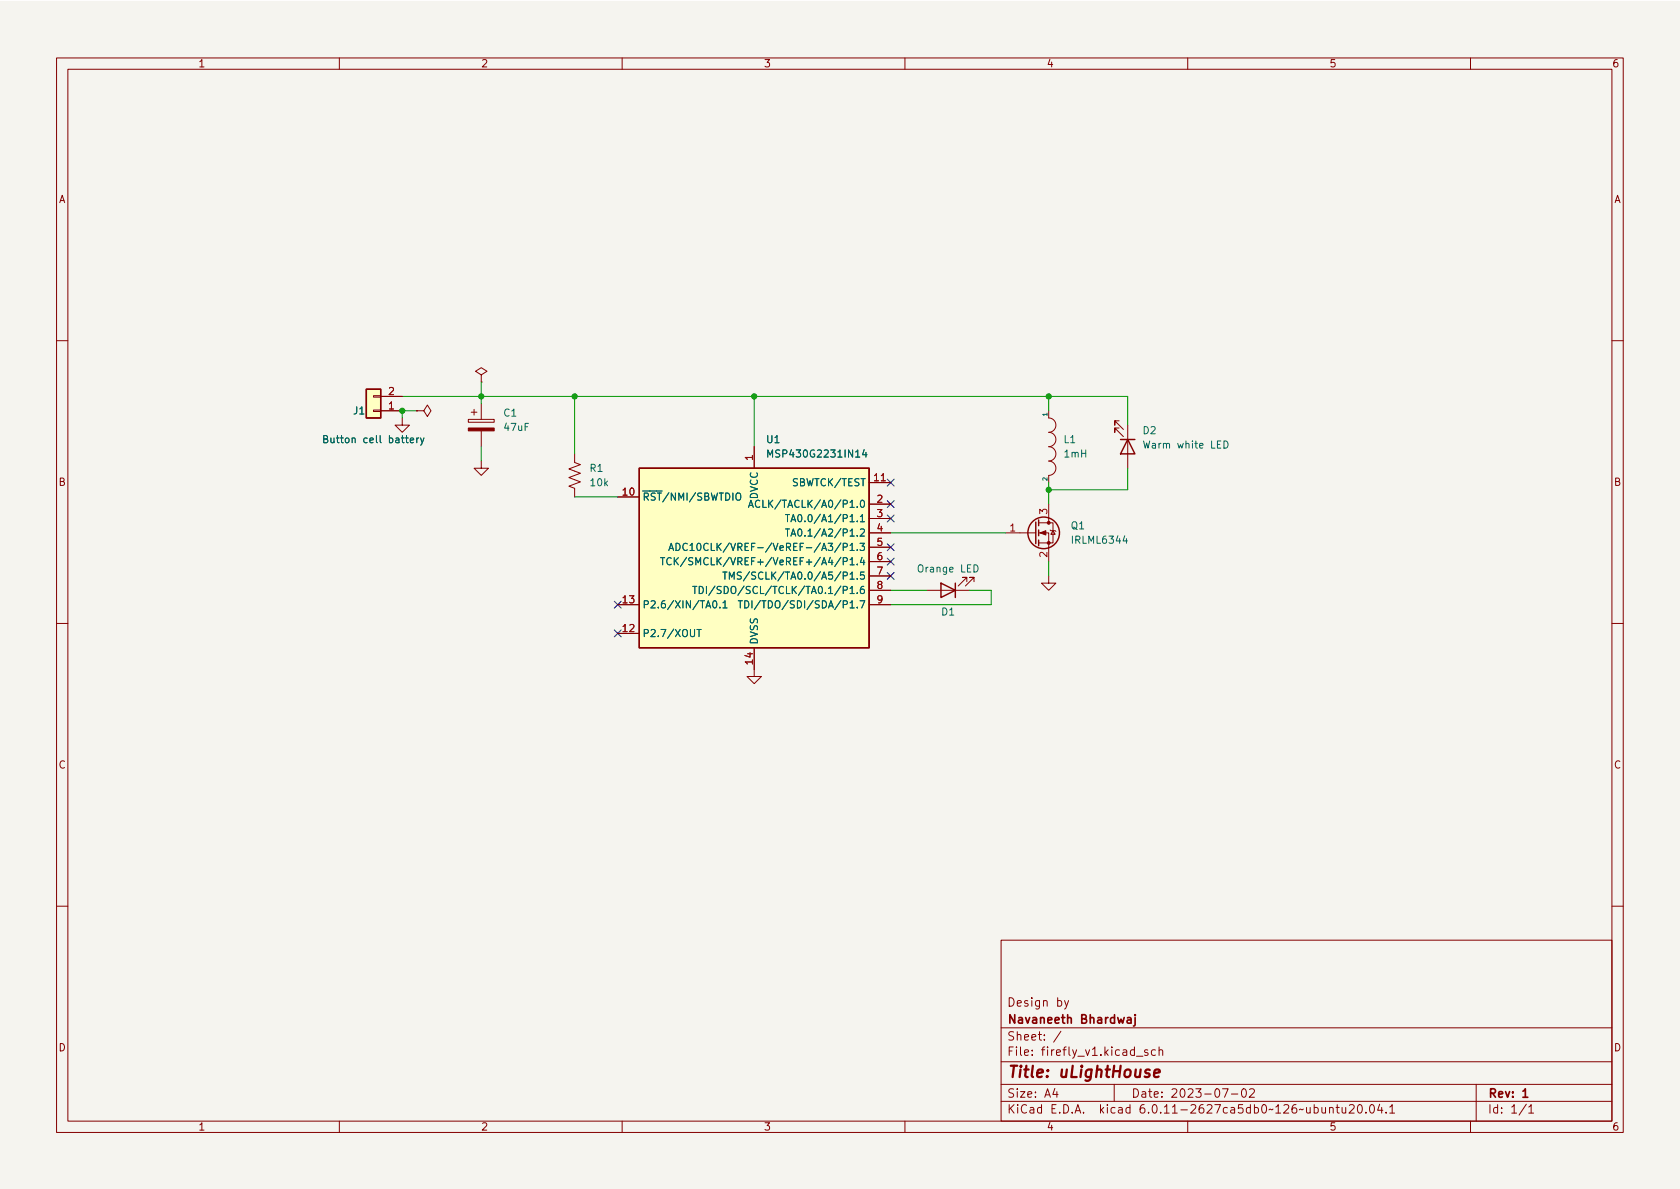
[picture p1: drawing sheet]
(kicad_sch (version 20230121) (generator eeschema)

 (paper "A4")

 (title_block
  (title "uLightHouse")
  (date "2023-07-02")
  (rev "1")
  (company "Navaneeth Bhardwaj")
  (comment 1 "Design by "))

 (lib_symbols
  (symbol "Connector_Generic:Conn_01x02" (pin_names (offset 1.016) hide) (in_bom yes) (on_board yes)
   (property "Reference" "J" (at 0 2.54 0) (effects (font (size 1.27 1.27))))
   (property "Value" "Conn_01x02" (at 0 -5.08 0) (effects (font (size 1.27 1.27))))
   (property "Footprint" "" (at 0 0 0) (effects (font (size 1.27 1.27)) hide))
   (property "Datasheet" "~" (at 0 0 0) (effects (font (size 1.27 1.27)) hide))
   (symbol "Conn_01x02_1_1"
    (rectangle (start -1.27 -2.413) (end 0 -2.667) (stroke (width 0.1524) (type default)) (fill (type none)))
    (rectangle (start -1.27 0.127) (end 0 -0.127) (stroke (width 0.1524) (type default)) (fill (type none)))
    (rectangle (start -1.27 1.27) (end 1.27 -3.81) (stroke (width 0.254) (type default)) (fill (type background)))
    (pin passive line (at -5.08 0 0) (length 3.81) (name "Pin_1" (effects (font (size 1.27 1.27)))) (number "1" (effects (font (size 1.27 1.27)))))
    (pin passive line (at -5.08 -2.54 0) (length 3.81) (name "Pin_2" (effects (font (size 1.27 1.27)))) (number "2" (effects (font (size 1.27 1.27)))))))
  (symbol "Device:C_Polarized" (pin_numbers hide) (pin_names (offset 0.254)) (in_bom yes) (on_board yes)
   (property "Reference" "C" (at 0.635 2.54 0) (effects (font (size 1.27 1.27)) (justify left)))
   (property "Value" "C_Polarized" (at 0.635 -2.54 0) (effects (font (size 1.27 1.27)) (justify left)))
   (property "Footprint" "" (at 0.9652 -3.81 0) (effects (font (size 1.27 1.27)) hide))
   (property "Datasheet" "~" (at 0 0 0) (effects (font (size 1.27 1.27)) hide))
   (symbol "C_Polarized_0_1"
    (rectangle (start -2.286 0.508) (end 2.286 1.016) (stroke (width 0) (type default)) (fill (type none)))
    (polyline (pts (xy -1.778 2.286) (xy -0.762 2.286)) (stroke (width 0) (type default)) (fill (type none)))
    (polyline (pts (xy -1.27 2.794) (xy -1.27 1.778)) (stroke (width 0) (type default)) (fill (type none)))
    (rectangle (start 2.286 -0.508) (end -2.286 -1.016) (stroke (width 0) (type default)) (fill (type outline))))
   (symbol "C_Polarized_1_1"
    (pin passive line (at 0 3.81 270) (length 2.794) (name "~" (effects (font (size 1.27 1.27)))) (number "1" (effects (font (size 1.27 1.27)))))
    (pin passive line (at 0 -3.81 90) (length 2.794) (name "~" (effects (font (size 1.27 1.27)))) (number "2" (effects (font (size 1.27 1.27)))))))
  (symbol "Device:LED" (pin_numbers hide) (pin_names (offset 1.016) hide) (in_bom yes) (on_board yes)
   (property "Reference" "D" (at 0 2.54 0) (effects (font (size 1.27 1.27))))
   (property "Value" "LED" (at 0 -2.54 0) (effects (font (size 1.27 1.27))))
   (property "Footprint" "" (at 0 0 0) (effects (font (size 1.27 1.27)) hide))
   (property "Datasheet" "~" (at 0 0 0) (effects (font (size 1.27 1.27)) hide))
   (symbol "LED_0_1"
    (polyline (pts (xy -1.27 -1.27) (xy -1.27 1.27)) (stroke (width 0.254) (type default)) (fill (type none)))
    (polyline (pts (xy -1.27 0) (xy 1.27 0)) (stroke (width 0) (type default)) (fill (type none)))
    (polyline (pts (xy 1.27 -1.27) (xy 1.27 1.27) (xy -1.27 0) (xy 1.27 -1.27)) (stroke (width 0.254) (type default)) (fill (type none)))
    (polyline (pts (xy -3.048 -0.762) (xy -4.572 -2.286) (xy -3.81 -2.286) (xy -4.572 -2.286) (xy -4.572 -1.524)) (stroke (width 0) (type default)) (fill (type none)))
    (polyline (pts (xy -1.778 -0.762) (xy -3.302 -2.286) (xy -2.54 -2.286) (xy -3.302 -2.286) (xy -3.302 -1.524)) (stroke (width 0) (type default)) (fill (type none))))
   (symbol "LED_1_1"
    (pin passive line (at -3.81 0 0) (length 2.54) (name "K" (effects (font (size 1.27 1.27)))) (number "1" (effects (font (size 1.27 1.27)))))
    (pin passive line (at 3.81 0 180) (length 2.54) (name "A" (effects (font (size 1.27 1.27)))) (number "2" (effects (font (size 1.27 1.27)))))))
  (symbol "Device:R_US" (pin_numbers hide) (pin_names (offset 0)) (in_bom yes) (on_board yes)
   (property "Reference" "R" (at 2.54 0 90) (effects (font (size 1.27 1.27))))
   (property "Value" "R_US" (at -2.54 0 90) (effects (font (size 1.27 1.27))))
   (property "Footprint" "" (at 1.016 -0.254 90) (effects (font (size 1.27 1.27)) hide))
   (property "Datasheet" "~" (at 0 0 0) (effects (font (size 1.27 1.27)) hide))
   (symbol "R_US_0_1"
    (polyline (pts (xy 0 -2.286) (xy 0 -2.54)) (stroke (width 0) (type default)) (fill (type none)))
    (polyline (pts (xy 0 2.286) (xy 0 2.54)) (stroke (width 0) (type default)) (fill (type none)))
    (polyline (pts (xy 0 -0.762) (xy 1.016 -1.143) (xy 0 -1.524) (xy -1.016 -1.905) (xy 0 -2.286)) (stroke (width 0) (type default)) (fill (type none)))
    (polyline (pts (xy 0 0.762) (xy 1.016 0.381) (xy 0 0) (xy -1.016 -0.381) (xy 0 -0.762)) (stroke (width 0) (type default)) (fill (type none)))
    (polyline (pts (xy 0 2.286) (xy 1.016 1.905) (xy 0 1.524) (xy -1.016 1.143) (xy 0 0.762)) (stroke (width 0) (type default)) (fill (type none))))
   (symbol "R_US_1_1"
    (pin passive line (at 0 3.81 270) (length 1.27) (name "~" (effects (font (size 1.27 1.27)))) (number "1" (effects (font (size 1.27 1.27)))))
    (pin passive line (at 0 -3.81 90) (length 1.27) (name "~" (effects (font (size 1.27 1.27)))) (number "2" (effects (font (size 1.27 1.27)))))))
  (symbol "MCU_Texas_MSP430:MSP430G2231IN14" (in_bom yes) (on_board yes)
   (property "Reference" "U" (at -19.05 17.78 0) (effects (font (size 1.27 1.27))))
   (property "Value" "MSP430G2231IN14" (at 12.7 -16.51 0) (effects (font (size 1.27 1.27))))
   (property "Footprint" "Package_SO:TSSOP-14_4.4x5mm_P0.65mm" (at -19.05 -16.51 0) (effects (font (size 1.27 1.27) italic) hide))
   (property "Datasheet" "http://www.ti.com/lit/ds/symlink/msp430g2231.pdf" (at 0 0 0) (effects (font (size 1.27 1.27)) hide))
   (symbol "MSP430G2231IN14_0_1"
    (rectangle (start -20.32 16.51) (end 20.32 -15.24) (stroke (width 0.254) (type default)) (fill (type background))))
   (symbol "MSP430G2231IN14_1_1"
    (pin power_in line (at 0 20.32 270) (length 3.81) (name "DVCC" (effects (font (size 1.27 1.27)))) (number "1" (effects (font (size 1.27 1.27)))))
    (pin input line (at -24.13 11.43 0) (length 3.81) (name "~{RST}/NMI/SBWTDIO" (effects (font (size 1.27 1.27)))) (number "10" (effects (font (size 1.27 1.27)))))
    (pin input line (at 24.13 13.97 180) (length 3.81) (name "SBWTCK/TEST" (effects (font (size 1.27 1.27)))) (number "11" (effects (font (size 1.27 1.27)))))
    (pin bidirectional line (at -24.13 -12.7 0) (length 3.81) (name "P2.7/XOUT" (effects (font (size 1.27 1.27)))) (number "12" (effects (font (size 1.27 1.27)))))
    (pin bidirectional line (at -24.13 -7.62 0) (length 3.81) (name "P2.6/XIN/TA0.1" (effects (font (size 1.27 1.27)))) (number "13" (effects (font (size 1.27 1.27)))))
    (pin power_in line (at 0 -19.05 90) (length 3.81) (name "DVSS" (effects (font (size 1.27 1.27)))) (number "14" (effects (font (size 1.27 1.27)))))
    (pin bidirectional line (at 24.13 10.16 180) (length 3.81) (name "ACLK/TACLK/A0/P1.0" (effects (font (size 1.27 1.27)))) (number "2" (effects (font (size 1.27 1.27)))))
    (pin bidirectional line (at 24.13 7.62 180) (length 3.81) (name "TA0.0/A1/P1.1" (effects (font (size 1.27 1.27)))) (number "3" (effects (font (size 1.27 1.27)))))
    (pin bidirectional line (at 24.13 5.08 180) (length 3.81) (name "TA0.1/A2/P1.2" (effects (font (size 1.27 1.27)))) (number "4" (effects (font (size 1.27 1.27)))))
    (pin bidirectional line (at 24.13 2.54 180) (length 3.81) (name "ADC10CLK/VREF-/VeREF-/A3/P1.3" (effects (font (size 1.27 1.27)))) (number "5" (effects (font (size 1.27 1.27)))))
    (pin bidirectional line (at 24.13 0 180) (length 3.81) (name "TCK/SMCLK/VREF+/VeREF+/A4/P1.4" (effects (font (size 1.27 1.27)))) (number "6" (effects (font (size 1.27 1.27)))))
    (pin bidirectional line (at 24.13 -2.54 180) (length 3.81) (name "TMS/SCLK/TA0.0/A5/P1.5" (effects (font (size 1.27 1.27)))) (number "7" (effects (font (size 1.27 1.27)))))
    (pin bidirectional line (at 24.13 -5.08 180) (length 3.81) (name "TDI/SDO/SCL/TCLK/TA0.1/P1.6" (effects (font (size 1.27 1.27)))) (number "8" (effects (font (size 1.27 1.27)))))
    (pin bidirectional line (at 24.13 -7.62 180) (length 3.81) (name "TDI/TDO/SDI/SDA/P1.7" (effects (font (size 1.27 1.27)))) (number "9" (effects (font (size 1.27 1.27)))))))
  (symbol "Transistor_FET:IRLML0030" (pin_names hide) (in_bom yes) (on_board yes)
   (property "Reference" "Q" (at 5.08 1.905 0) (effects (font (size 1.27 1.27)) (justify left)))
   (property "Value" "IRLML0030" (at 5.08 0 0) (effects (font (size 1.27 1.27)) (justify left)))
   (property "Footprint" "Package_TO_SOT_SMD:SOT-23" (at 5.08 -1.905 0) (effects (font (size 1.27 1.27) italic) (justify left) hide))
   (property "Datasheet" "https://www.infineon.com/dgdl/irlml0030pbf.pdf?fileId=5546d462533600a401535664773825df" (at 0 0 0) (effects (font (size 1.27 1.27)) (justify left) hide))
   (symbol "IRLML0030_0_1"
    (polyline (pts (xy 0.254 0) (xy -2.54 0)) (stroke (width 0) (type default)) (fill (type none)))
    (polyline (pts (xy 0.254 1.905) (xy 0.254 -1.905)) (stroke (width 0.254) (type default)) (fill (type none)))
    (polyline (pts (xy 0.762 -1.27) (xy 0.762 -2.286)) (stroke (width 0.254) (type default)) (fill (type none)))
    (polyline (pts (xy 0.762 0.508) (xy 0.762 -0.508)) (stroke (width 0.254) (type default)) (fill (type none)))
    (polyline (pts (xy 0.762 2.286) (xy 0.762 1.27)) (stroke (width 0.254) (type default)) (fill (type none)))
    (polyline (pts (xy 2.54 2.54) (xy 2.54 1.778)) (stroke (width 0) (type default)) (fill (type none)))
    (polyline (pts (xy 2.54 -2.54) (xy 2.54 0) (xy 0.762 0)) (stroke (width 0) (type default)) (fill (type none)))
    (polyline (pts (xy 0.762 -1.778) (xy 3.302 -1.778) (xy 3.302 1.778) (xy 0.762 1.778)) (stroke (width 0) (type default)) (fill (type none)))
    (polyline (pts (xy 1.016 0) (xy 2.032 0.381) (xy 2.032 -0.381) (xy 1.016 0)) (stroke (width 0) (type default)) (fill (type outline)))
    (polyline (pts (xy 2.794 0.508) (xy 2.921 0.381) (xy 3.683 0.381) (xy 3.81 0.254)) (stroke (width 0) (type default)) (fill (type none)))
    (polyline (pts (xy 3.302 0.381) (xy 2.921 -0.254) (xy 3.683 -0.254) (xy 3.302 0.381)) (stroke (width 0) (type default)) (fill (type none)))
    (circle (center 1.651 0) (radius 2.794) (stroke (width 0.254) (type default)) (fill (type none)))
    (circle (center 2.54 -1.778) (radius 0.254) (stroke (width 0) (type default)) (fill (type outline)))
    (circle (center 2.54 1.778) (radius 0.254) (stroke (width 0) (type default)) (fill (type outline))))
   (symbol "IRLML0030_1_1"
    (pin input line (at -5.08 0 0) (length 2.54) (name "G" (effects (font (size 1.27 1.27)))) (number "1" (effects (font (size 1.27 1.27)))))
    (pin passive line (at 2.54 -5.08 90) (length 2.54) (name "S" (effects (font (size 1.27 1.27)))) (number "2" (effects (font (size 1.27 1.27)))))
    (pin passive line (at 2.54 5.08 270) (length 2.54) (name "D" (effects (font (size 1.27 1.27)))) (number "3" (effects (font (size 1.27 1.27)))))))
  (symbol "power:GND" (power) (pin_names (offset 0)) (in_bom yes) (on_board yes)
   (property "Reference" "#PWR" (at 0 -6.35 0) (effects (font (size 1.27 1.27)) hide))
   (property "Value" "GND" (at 0 -3.81 0) (effects (font (size 1.27 1.27))))
   (property "Footprint" "" (at 0 0 0) (effects (font (size 1.27 1.27)) hide))
   (property "Datasheet" "" (at 0 0 0) (effects (font (size 1.27 1.27)) hide))
   (symbol "GND_0_1"
    (polyline (pts (xy 0 0) (xy 0 -1.27) (xy 1.27 -1.27) (xy 0 -2.54) (xy -1.27 -1.27) (xy 0 -1.27)) (stroke (width 0) (type default)) (fill (type none))))
   (symbol "GND_1_1"
    (pin power_in line (at 0 0 270) (length 0) hide (name "GND" (effects (font (size 1.27 1.27)))) (number "1" (effects (font (size 1.27 1.27)))))))
  (symbol "power:PWR_FLAG" (power) (pin_numbers hide) (pin_names (offset 0) hide) (in_bom yes) (on_board yes)
   (property "Reference" "#FLG" (at 0 1.905 0) (effects (font (size 1.27 1.27)) hide))
   (property "Value" "PWR_FLAG" (at 0 3.81 0) (effects (font (size 1.27 1.27))))
   (property "Footprint" "" (at 0 0 0) (effects (font (size 1.27 1.27)) hide))
   (property "Datasheet" "~" (at 0 0 0) (effects (font (size 1.27 1.27)) hide))
   (symbol "PWR_FLAG_0_0"
    (pin power_out line (at 0 0 90) (length 0) (name "pwr" (effects (font (size 1.27 1.27)))) (number "1" (effects (font (size 1.27 1.27))))))
   (symbol "PWR_FLAG_0_1"
    (polyline (pts (xy 0 0) (xy 0 1.27) (xy -1.016 1.905) (xy 0 2.54) (xy 1.016 1.905) (xy 0 1.27)) (stroke (width 0) (type default)) (fill (type none)))))
  (symbol "pspice:INDUCTOR" (pin_numbers hide) (pin_names (offset 0)) (in_bom yes) (on_board yes)
   (property "Reference" "L" (at 0 2.54 0) (effects (font (size 1.27 1.27))))
   (property "Value" "INDUCTOR" (at 0 -1.27 0) (effects (font (size 1.27 1.27))))
   (property "Footprint" "" (at 0 0 0) (effects (font (size 1.27 1.27)) hide))
   (property "Datasheet" "~" (at 0 0 0) (effects (font (size 1.27 1.27)) hide))
   (symbol "INDUCTOR_0_1"
    (arc (start -2.54 0) (mid -3.81 1.2645) (end -5.08 0) (stroke (width 0) (type default)) (fill (type none)))
    (arc (start 0 0) (mid -1.27 1.2645) (end -2.54 0) (stroke (width 0) (type default)) (fill (type none)))
    (arc (start 2.54 0) (mid 1.27 1.2645) (end 0 0) (stroke (width 0) (type default)) (fill (type none)))
    (arc (start 5.08 0) (mid 3.81 1.2645) (end 2.54 0) (stroke (width 0) (type default)) (fill (type none))))
   (symbol "INDUCTOR_1_1"
    (pin input line (at -6.35 0 0) (length 1.27) (name "1" (effects (font (size 0.762 0.762)))) (number "1" (effects (font (size 0.762 0.762)))))
    (pin input line (at 6.35 0 180) (length 1.27) (name "2" (effects (font (size 0.762 0.762)))) (number "2" (effects (font (size 0.762 0.762))))))))

 (junction (at 85.09 69.85) (diameter 0) (color 0 0 0 0))
 (junction (at 101.6 69.85) (diameter 0) (color 0 0 0 0))
 (junction (at 185.42 86.36) (diameter 0) (color 0 0 0 0))
 (junction (at 71.12 72.39) (diameter 0) (color 0 0 0 0))
 (junction (at 185.42 69.85) (diameter 0) (color 0 0 0 0))
 (junction (at 133.35 69.85) (diameter 0) (color 0 0 0 0))

 (no_connect (at 157.48 99.06))
 (no_connect (at 109.22 111.76))
 (no_connect (at 157.48 85.09))
 (no_connect (at 157.48 88.9))
 (no_connect (at 157.48 96.52))
 (no_connect (at 157.48 91.44))
 (no_connect (at 157.48 101.6))
 (no_connect (at 109.22 106.68))

 (wire (pts (xy 71.12 72.39) (xy 73.66 72.39)) (stroke (width 0) (type default)))
 (wire (pts (xy 85.09 78.74) (xy 85.09 81.28)) (stroke (width 0) (type default)))
 (wire (pts (xy 185.42 86.36) (xy 185.42 88.9)) (stroke (width 0) (type default)))
 (wire (pts (xy 101.6 69.85) (xy 101.6 80.01)) (stroke (width 0) (type default)))
 (wire (pts (xy 199.39 82.55) (xy 199.39 86.36)) (stroke (width 0) (type default)))
 (wire (pts (xy 133.35 69.85) (xy 185.42 69.85)) (stroke (width 0) (type default)))
 (wire (pts (xy 175.26 106.68) (xy 157.48 106.68)) (stroke (width 0) (type default)))
 (wire (pts (xy 175.26 104.14) (xy 175.26 106.68)) (stroke (width 0) (type default)))
 (wire (pts (xy 85.09 69.85) (xy 85.09 71.12)) (stroke (width 0) (type default)))
 (wire (pts (xy 71.12 72.39) (xy 71.12 73.66)) (stroke (width 0) (type default)))
 (wire (pts (xy 85.09 69.85) (xy 101.6 69.85)) (stroke (width 0) (type default)))
 (wire (pts (xy 171.45 104.14) (xy 175.26 104.14)) (stroke (width 0) (type default)))
 (wire (pts (xy 185.42 99.06) (xy 185.42 101.6)) (stroke (width 0) (type default)))
 (wire (pts (xy 185.42 69.85) (xy 185.42 72.39)) (stroke (width 0) (type default)))
 (wire (pts (xy 71.12 69.85) (xy 85.09 69.85)) (stroke (width 0) (type default)))
 (wire (pts (xy 199.39 69.85) (xy 185.42 69.85)) (stroke (width 0) (type default)))
 (wire (pts (xy 157.48 93.98) (xy 177.8 93.98)) (stroke (width 0) (type default)))
 (wire (pts (xy 101.6 87.63) (xy 109.22 87.63)) (stroke (width 0) (type default)))
 (wire (pts (xy 101.6 69.85) (xy 133.35 69.85)) (stroke (width 0) (type default)))
 (wire (pts (xy 133.35 69.85) (xy 133.35 78.74)) (stroke (width 0) (type default)))
 (wire (pts (xy 85.09 67.31) (xy 85.09 69.85)) (stroke (width 0) (type default)))
 (wire (pts (xy 185.42 85.09) (xy 185.42 86.36)) (stroke (width 0) (type default)))
 (wire (pts (xy 199.39 74.93) (xy 199.39 69.85)) (stroke (width 0) (type default)))
 (wire (pts (xy 199.39 86.36) (xy 185.42 86.36)) (stroke (width 0) (type default)))
 (wire (pts (xy 157.48 104.14) (xy 163.83 104.14)) (stroke (width 0) (type default)))

 (symbol (lib_id "Device:C_Polarized") (at 85.09 74.93 0) (unit 1) (in_bom yes) (on_board yes) (dnp no) (fields_autoplaced)
  (property "Reference" "C1" (at 88.9 72.7709 0) (effects (font (size 1.27 1.27)) (justify left)))
  (property "Value" "47uF" (at 88.9 75.3109 0) (effects (font (size 1.27 1.27)) (justify left)))
  (property "Footprint" "" (at 86.0552 78.74 0) (effects (font (size 1.27 1.27)) hide))
  (property "Datasheet" "~" (at 85.09 74.93 0) (effects (font (size 1.27 1.27)) hide)) (pin "1") (pin "2"))

 (symbol (lib_id "power:GND") (at 71.12 73.66 0) (unit 1) (in_bom yes) (on_board yes) (dnp no) (fields_autoplaced)
  (property "Reference" "#PWR0101" (at 71.12 80.01 0) (effects (font (size 1.27 1.27)) hide))
  (property "Value" "GND" (at 71.12 78.74 0) (effects (font (size 1.27 1.27)) hide))
  (property "Footprint" "" (at 71.12 73.66 0) (effects (font (size 1.27 1.27)) hide))
  (property "Datasheet" "" (at 71.12 73.66 0) (effects (font (size 1.27 1.27)) hide)) (pin "1"))

 (symbol (lib_id "Device:LED") (at 167.64 104.14 180) (unit 1) (in_bom yes) (on_board yes) (dnp no)
  (property "Reference" "D1" (at 167.64 107.95 0) (effects (font (size 1.27 1.27))))
  (property "Value" "Orange LED" (at 167.64 100.33 0) (effects (font (size 1.27 1.27))))
  (property "Footprint" "" (at 167.64 104.14 0) (effects (font (size 1.27 1.27)) hide))
  (property "Datasheet" "~" (at 167.64 104.14 0) (effects (font (size 1.27 1.27)) hide)) (pin "1") (pin "2"))

 (symbol (lib_id "Device:R_US") (at 101.6 83.82 0) (unit 1) (in_bom yes) (on_board yes) (dnp no) (fields_autoplaced)
  (property "Reference" "R1" (at 104.14 82.5499 0) (effects (font (size 1.27 1.27)) (justify left)))
  (property "Value" "10k" (at 104.14 85.0899 0) (effects (font (size 1.27 1.27)) (justify left)))
  (property "Footprint" "" (at 102.616 84.074 90) (effects (font (size 1.27 1.27)) hide))
  (property "Datasheet" "~" (at 101.6 83.82 0) (effects (font (size 1.27 1.27)) hide)) (pin "1") (pin "2"))

 (symbol (lib_id "MCU_Texas_MSP430:MSP430G2231IN14") (at 133.35 99.06 0) (unit 1) (in_bom yes) (on_board yes) (dnp no) (fields_autoplaced)
  (property "Reference" "U1" (at 135.3694 77.47 0) (effects (font (size 1.27 1.27)) (justify left)))
  (property "Value" "MSP430G2231IN14" (at 135.3694 80.01 0) (effects (font (size 1.27 1.27)) (justify left)))
  (property "Footprint" "Package_SO:TSSOP-14_4.4x5mm_P0.65mm" (at 114.3 115.57 0) (effects (font (size 1.27 1.27) italic) hide))
  (property "Datasheet" "http://www.ti.com/lit/ds/symlink/msp430g2231.pdf" (at 133.35 99.06 0) (effects (font (size 1.27 1.27)) hide)) (pin "1") (pin "10") (pin "11") (pin "12") (pin "13") (pin "14") (pin "2") (pin "3") (pin "4") (pin "5") (pin "6") (pin "7") (pin "8") (pin "9"))

 (symbol (lib_id "Connector_Generic:Conn_01x02") (at 66.04 72.39 180) (unit 1) (in_bom yes) (on_board yes) (dnp no)
  (property "Reference" "J1" (at 63.5 72.39 0) (effects (font (size 1.27 1.27))))
  (property "Value" "Button cell battery" (at 66.04 77.47 0) (effects (font (size 1.27 1.27))))
  (property "Footprint" "" (at 66.04 72.39 0) (effects (font (size 1.27 1.27)) hide))
  (property "Datasheet" "~" (at 66.04 72.39 0) (effects (font (size 1.27 1.27)) hide)) (pin "1") (pin "2"))

 (symbol (lib_id "Transistor_FET:IRLML0030") (at 182.88 93.98 0) (unit 1) (in_bom yes) (on_board yes) (dnp no) (fields_autoplaced)
  (property "Reference" "Q1" (at 189.23 92.7099 0) (effects (font (size 1.27 1.27)) (justify left)))
  (property "Value" "IRLML6344" (at 189.23 95.2499 0) (effects (font (size 1.27 1.27)) (justify left)))
  (property "Footprint" "Package_TO_SOT_SMD:SOT-23" (at 187.96 95.885 0) (effects (font (size 1.27 1.27) italic) (justify left) hide))
  (property "Datasheet" "https://www.infineon.com/dgdl/irlml0030pbf.pdf?fileId=5546d462533600a401535664773825df" (at 182.88 93.98 0) (effects (font (size 1.27 1.27)) (justify left) hide)) (pin "1") (pin "2") (pin "3"))

 (symbol (lib_id "power:GND") (at 133.35 118.11 0) (unit 1) (in_bom yes) (on_board yes) (dnp no) (fields_autoplaced)
  (property "Reference" "#PWR02" (at 133.35 124.46 0) (effects (font (size 1.27 1.27)) hide))
  (property "Value" "GND" (at 133.35 123.19 0) (effects (font (size 1.27 1.27)) hide))
  (property "Footprint" "" (at 133.35 118.11 0) (effects (font (size 1.27 1.27)) hide))
  (property "Datasheet" "" (at 133.35 118.11 0) (effects (font (size 1.27 1.27)) hide)) (pin "1"))

 (symbol (lib_id "pspice:INDUCTOR") (at 185.42 78.74 270) (unit 1) (in_bom yes) (on_board yes) (dnp no) (fields_autoplaced)
  (property "Reference" "L1" (at 187.96 77.4699 90) (effects (font (size 1.27 1.27)) (justify left)))
  (property "Value" "1mH" (at 187.96 80.0099 90) (effects (font (size 1.27 1.27)) (justify left)))
  (property "Footprint" "" (at 185.42 78.74 0) (effects (font (size 1.27 1.27)) hide))
  (property "Datasheet" "~" (at 185.42 78.74 0) (effects (font (size 1.27 1.27)) hide)) (pin "1") (pin "2"))

 (symbol (lib_id "power:PWR_FLAG") (at 73.66 72.39 270) (unit 1) (in_bom yes) (on_board yes) (dnp no) (fields_autoplaced)
  (property "Reference" "#FLG02" (at 75.565 72.39 0) (effects (font (size 1.27 1.27)) hide))
  (property "Value" "PWR_FLAG" (at 77.47 72.3899 90) (effects (font (size 1.27 1.27)) (justify left) hide))
  (property "Footprint" "" (at 73.66 72.39 0) (effects (font (size 1.27 1.27)) hide))
  (property "Datasheet" "~" (at 73.66 72.39 0) (effects (font (size 1.27 1.27)) hide)) (pin "1"))

 (symbol (lib_id "Device:LED") (at 199.39 78.74 270) (unit 1) (in_bom yes) (on_board yes) (dnp no) (fields_autoplaced)
  (property "Reference" "D2" (at 201.93 75.8824 90) (effects (font (size 1.27 1.27)) (justify left)))
  (property "Value" "Warm white LED" (at 201.93 78.4224 90) (effects (font (size 1.27 1.27)) (justify left)))
  (property "Footprint" "" (at 199.39 78.74 0) (effects (font (size 1.27 1.27)) hide))
  (property "Datasheet" "~" (at 199.39 78.74 0) (effects (font (size 1.27 1.27)) hide)) (pin "1") (pin "2"))

 (symbol (lib_id "power:PWR_FLAG") (at 85.09 67.31 0) (unit 1) (in_bom yes) (on_board yes) (dnp no) (fields_autoplaced)
  (property "Reference" "#FLG01" (at 85.09 65.405 0) (effects (font (size 1.27 1.27)) hide))
  (property "Value" "PWR_FLAG" (at 85.09 62.23 0) (effects (font (size 1.27 1.27)) hide))
  (property "Footprint" "" (at 85.09 67.31 0) (effects (font (size 1.27 1.27)) hide))
  (property "Datasheet" "~" (at 85.09 67.31 0) (effects (font (size 1.27 1.27)) hide)) (pin "1"))

 (symbol (lib_id "power:GND") (at 85.09 81.28 0) (unit 1) (in_bom yes) (on_board yes) (dnp no) (fields_autoplaced)
  (property "Reference" "#PWR01" (at 85.09 87.63 0) (effects (font (size 1.27 1.27)) hide))
  (property "Value" "GND" (at 85.09 86.36 0) (effects (font (size 1.27 1.27)) hide))
  (property "Footprint" "" (at 85.09 81.28 0) (effects (font (size 1.27 1.27)) hide))
  (property "Datasheet" "" (at 85.09 81.28 0) (effects (font (size 1.27 1.27)) hide)) (pin "1"))

 (symbol (lib_id "power:GND") (at 185.42 101.6 0) (unit 1) (in_bom yes) (on_board yes) (dnp no) (fields_autoplaced)
  (property "Reference" "#PWR03" (at 185.42 107.95 0) (effects (font (size 1.27 1.27)) hide))
  (property "Value" "GND" (at 185.42 106.68 0) (effects (font (size 1.27 1.27)) hide))
  (property "Footprint" "" (at 185.42 101.6 0) (effects (font (size 1.27 1.27)) hide))
  (property "Datasheet" "" (at 185.42 101.6 0) (effects (font (size 1.27 1.27)) hide)) (pin "1"))

 (sheet_instances (path "" (page "1"))))
